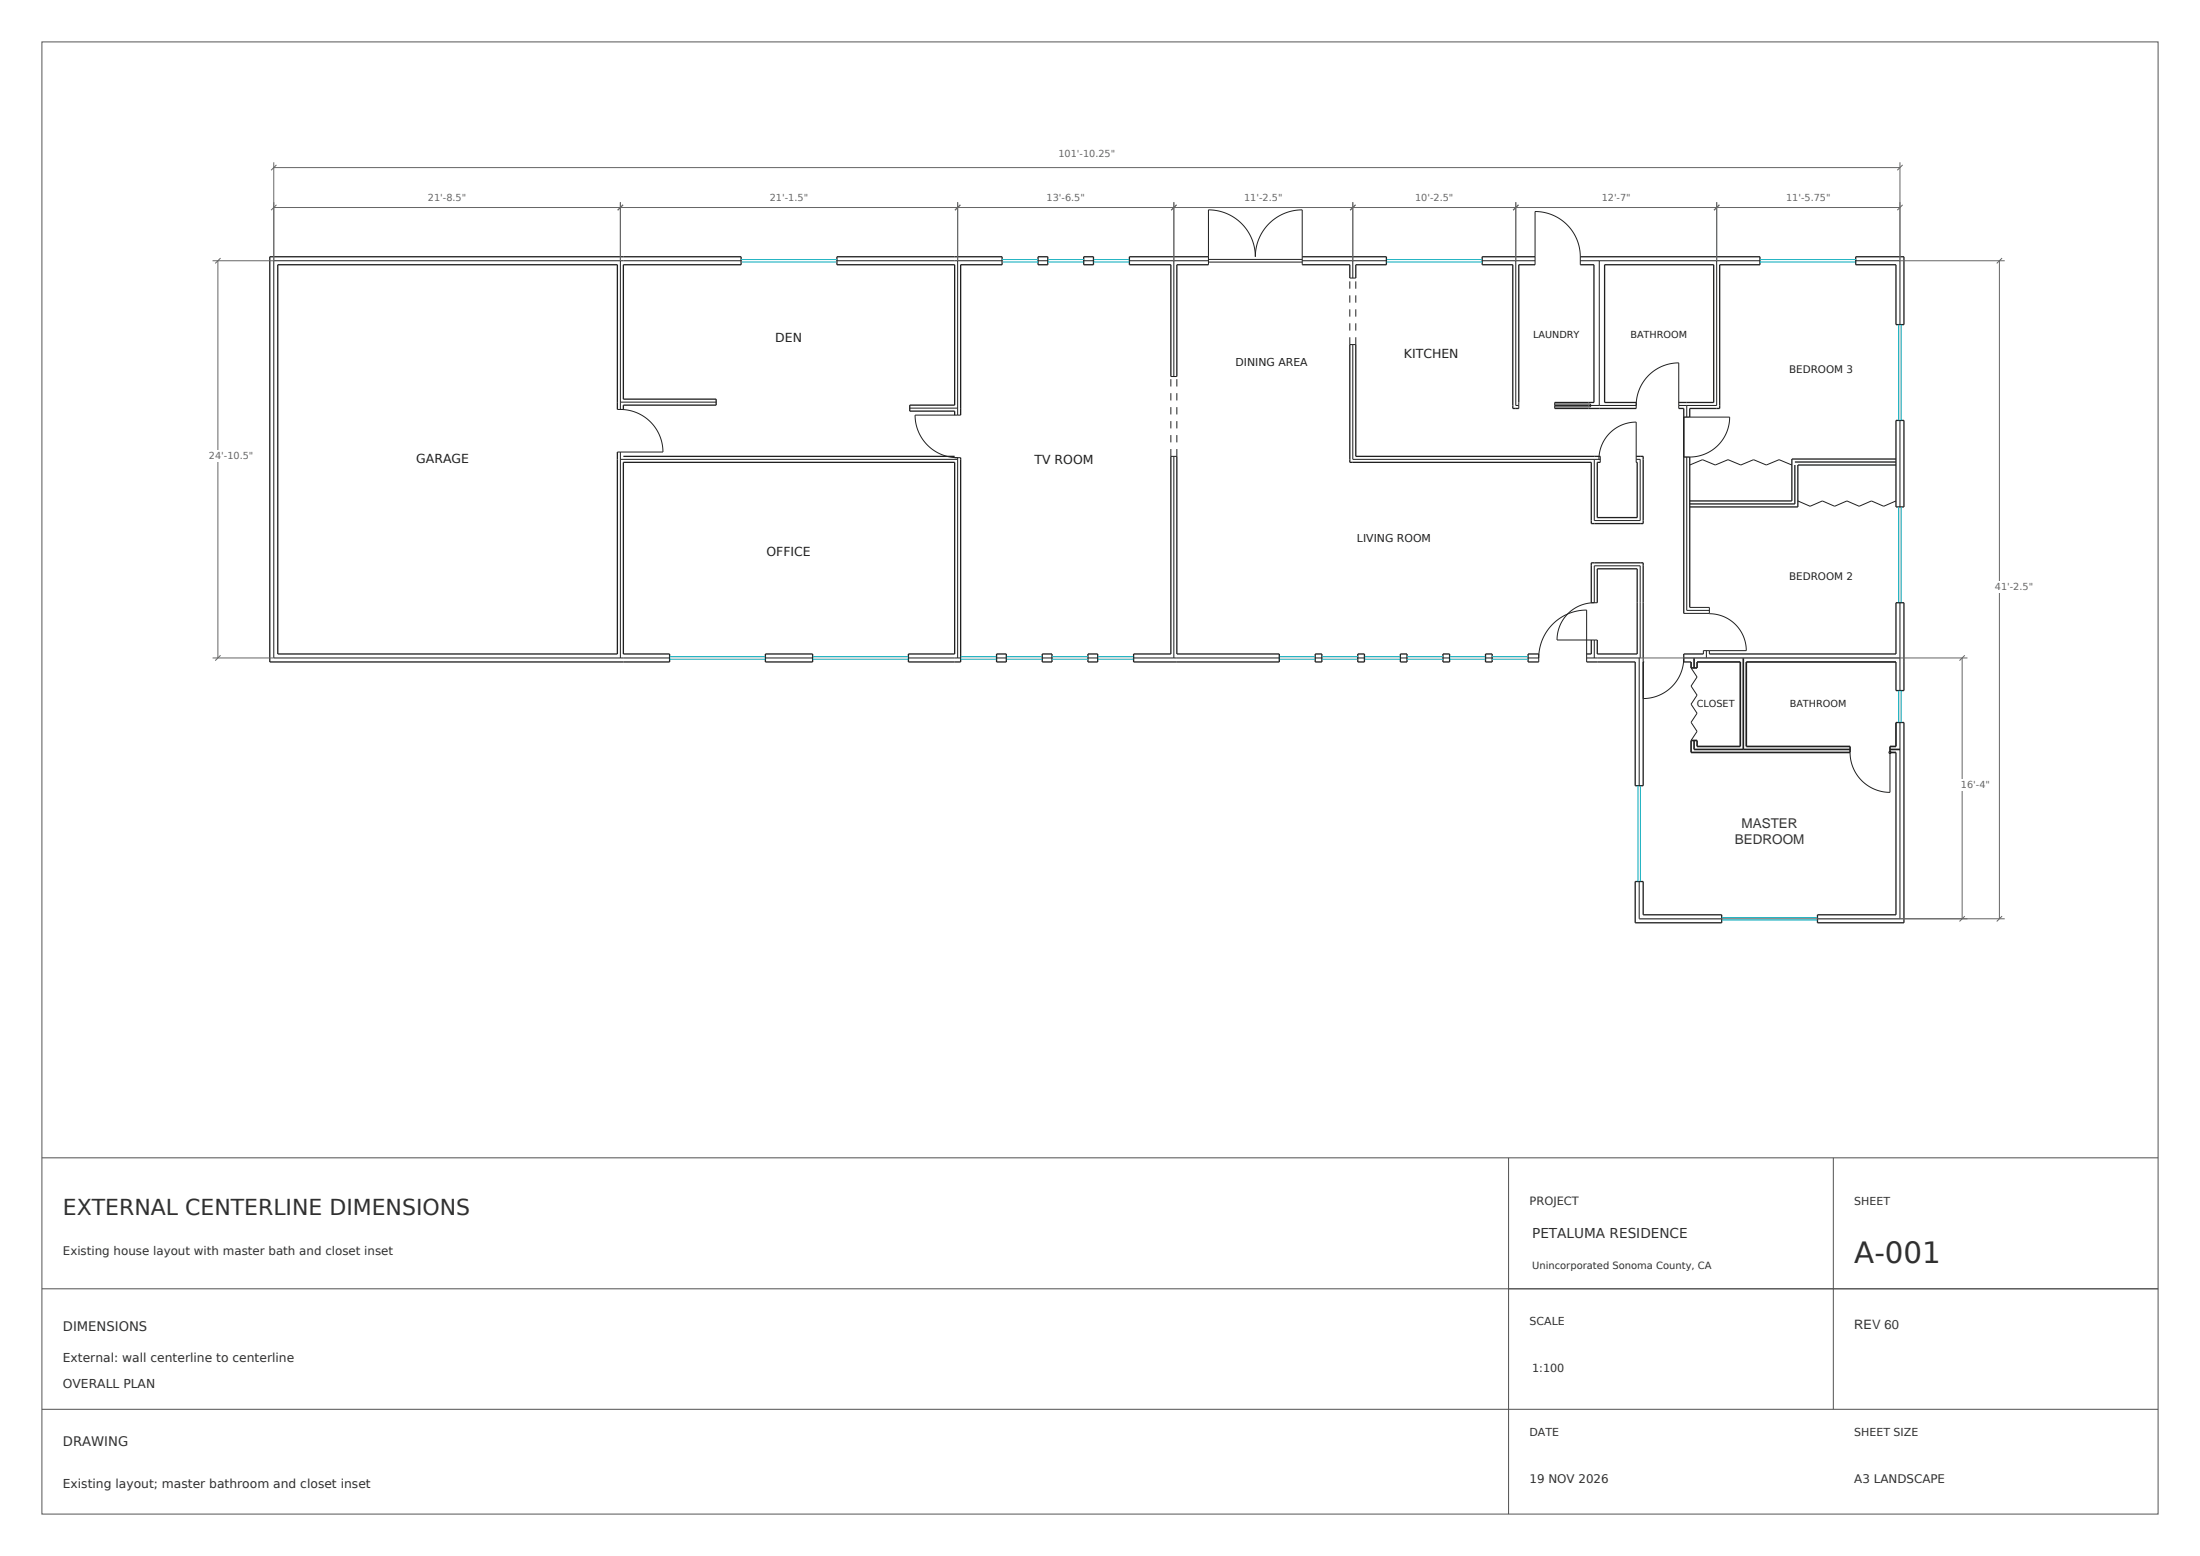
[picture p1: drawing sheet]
<svg xmlns="http://www.w3.org/2000/svg" width="420mm" height="297mm" viewBox="0 0 420 297" stroke-linecap="round" stroke-linejoin="round" font-family="sans-serif">
<g fill="none" stroke="#202020" stroke-width=".25">
<path d="M198.2 49h1.8v1.5h-1.8zM206.9 49h1.9v1.5h-1.9zM230.7 49h-15.1v1.5h7.9v21.4M230.7 50.5h-6v21.4M248.6 50.5h9.1v2.6M248.6 49h16.1v1.5h-5.9v2.6M293.1 50.5h-3.2v26.3M293.1 49h-10.1v1.5h5.8v27.5h1.1M301.7 50.5h2.6v26.3h-7.5M301.7 49h34.3v1.5h-7.7v27.5h-5.7v1.6h-1.2M354.3 49h9.2v13h-1.5v-11.5h-7.7zM117.9 78.2v-27.7h-64.9v74.3h64.9v-38.5"/>
<path d="M119 78.2v-.9h17.7v-1.1h-17.7v-25.7h22.5v-1.5h-90v77.4h76.3v-1.6h-8.8v-36.5h63.3v36.5h-8.9v1.6h10v-39M182.3 79.2v-.7h-8.6v-1.2h8.6v-26.8h-22.5v-1.5h31.5v1.5h-7.9v28.7M257.7 65.8v22.5h46.1v11.6h9.9v-12.8h-1.3M258.8 65.8v21.3h46.7M296.8 78h15.6M312.4 76.8h-6.1v-26.3h20.9v26.3h-6.7M320.5 78h.9v39.1M119 87.1h63.3M223.5 87.1v37.7h-7.1v1.6h27.8v-1.6h-19.5v-37.7M305.5 88.3h-.6v10.5h7.7v-10.5h-.2M321.4 87.2h1.2v28.7M342.7 88.8v7.4h-20.1"/>
<path d="M342.7 88.2h19.3M362 80.2h1.5v16.6h-1.5zM362 88.8h-18.8v8h-20.6M362 87.6h-19.9v8h-19.5M303.8 115v-7.6h9.9v18.2M304.9 115v-6.4h7.7v16.2h-7.7v-2.6M146.1 124.8h9v1.6h-9zM190.3 124.8h1.8v1.6h-1.8zM199 124.8h1.8v1.6h-1.8zM207.7 124.8h1.9v1.6h-1.9zM251.1 124.8h1.3v1.6h-1.3zM259.2 124.8h1.3v1.6h-1.3z"/>
<path d="M267.3 124.8h1.3v1.6h-1.3zM275.5 124.8h1.2v1.6h-1.2zM283.6 124.8h1.3v1.6h-1.3zM293.8 124.8h-2.1v1.6h2.1M302.9 126.4h9.3v23.6h1.5v-23.6M303.8 122.2v2.6h-.9M313.7 126.4h.1M325.2 124.8h-3.8v1.6h1.4M326.3 124.8h35.7v-9.8h1.5v16.8h-1.5v-5.4M362 137.9h1.5v38.2h-16.5v-1.5h15v-31M312.2 168.3h1.5v6.3h15v1.5h-16.5z"/>
</g>
<g fill="none" stroke="#202020" stroke-width=".19">
<path d="M118.4 49.8v28.4M141.5 49.8h-89.2v75.8h75.5M159.8 49.8h31.5M182.8 49.8v29.4M198.2 49.8h1.8M206.9 49.8h1.9M215.6 49.8h15.1M224.1 49.8v22.1M230.7 50.5v-10.4a9 9 0 0 1 9 8.9 9 9 0 0 1 8.9-8.9v10.4M230.7 49.5h17.9M230.7 50h17.9M248.6 49.8h16.1"/>
<path d="M257.7 53.1h1.1M257.7 53.7v1.4M257.7 56.4v1.4M257.7 59v1.4M258.3 49.8v3.3M258.8 53.7v1.4M258.8 56.4v1.4M258.8 59v1.4M283 49.8h10.1M289.4 49.8v27.6h.5M293.1 50.5v-10.1a8.6 8.6 0 0 1 8.6 8.6v1.5M301.7 49.8h34.3"/>
<path d="M305.3 49.8v27.6M327.7 49.8v27.6h-7.2M354.3 49.8h8.4v12.2M117.9 78.2h1.1M118.4 76.8h18.3M118.4 78.2a8.1 8.1 0 0 1 8.2 8.1h-8.7M173.7 77.9h9.1M183.4 79.2h-8.7a8.1 8.1 0 0 0 8.1 8.2v38.2M223.5 71.9h1.2M223.5 72.4v1.4M223.5 75v1.4M223.5 77.7v1.4"/>
<path d="M224.7 72.4v1.4M224.7 75v1.4M224.7 77.7v1.4M257.7 64.4v1.4h1.1v-1.4M257.7 61.7v1.4M258.3 65.8v21.9h47.2M258.8 61.7v1.4M289.9 76.8v1.2M296.8 77.4h15.6a8.1 8.1 0 0 1 8.1-8.1v8.7M296.8 76.8v1.2M296.8 77.1h6.9v.6h-6.9M312.4 76.8v1.2"/>
<path d="M322 77.4v2.2M322.6 79.6h7.6a7.6 7.6 0 0 1-7.6 7.6M118.4 86.3v39.3M118.4 87.7h64.4M182.3 87.4h1.1M223.5 85.7v1.4h1.2v-1.4M223.5 80.4v1.4M223.5 83v1.4M224.1 87.1v38.5M224.7 80.4v1.4M224.7 83v1.4M304.4 87.7v11.7h8.7v-11.7h-.7"/>
<path d="M305.3 87.7a7.1 7.1 0 0 1 7.1-7.1v7.7M305.5 87.1v1.2M322 87.2v29.3h4.3M322.6 88.8l2.4-1.1 2.5 1.1 2.4-1.1 2.4 1.1 2.5-1.1 2.4 1.1 2.4-1.1 2.5 1.1M343.2 95.6l2.4 1 2.3-1 2.3 1 2.4-1 2.3 1 2.4-1 2.3 1 2.4-1M362.7 80.2v16.6M303.8 115h1.1M322.6 115.9h3.7v1.2h-4.9M326.3 117.1a7 7 0 0 1 7.1 7.1h-8.2v.6M362.7 115v16.8M146.1 125.6h9M173.4 125.6h10"/>
<path d="M190.3 125.6h1.8M199 125.6h1.8M207.7 125.6h1.9M216.4 125.6h27.8M251.1 125.6h1.3M259.2 125.6h1.3M267.3 125.6h1.3M275.5 125.6h1.2M283.6 125.6h1.3M291.7 125.6h2.1a9.1 9.1 0 0 1 9.1-9.2v10M293.8 124.8v1.6M304.4 122.2v3.4"/>
<path d="M304.9 122.2h-7.6a7.1 7.1 0 0 1 7.1-7.2v-7h8.7v17.6h-10.2M312.9 125.6v24.4M313.7 125.6v7.7a7.7 7.7 0 0 0 7.7-7.7h41.3M322.8 127.5l1.2 1.7-1.2 1.8 1.2 1.7-1.2 1.7 1.2 1.7-1.2 1.8 1.2 1.7-1.2 1.7M325.8 124.2v1.4M326.3 124.2v.6M362.7 137.9v37.5h-15.7M353.2 143.6a7.6 7.6 0 0 0 7.6 7.6v-7.6M312.9 168.3v7.1h15.8"/>
<circle cx="360.8" cy="143.6" r=".2"/>
</g>
<g fill="none" stroke="#00a9ba" stroke-width=".19">
<path d="M141.5 49.5h18.3M141.5 50h18.3M191.3 49.5h6.9M191.3 50h6.9M200 49.5h6.9M200 50h6.9M208.8 49.5h6.8M208.8 50h6.8M264.7 49.5h18.3M264.7 50h18.3M336 49.5h18.3M336 50h18.3"/>
<path d="M362.5 62v18.2M363 62v18.2M362.5 96.8v18.2M363 96.8v18.2M127.8 125.8h18.3M127.8 125.4h18.3M155.1 125.8h18.3M155.1 125.4h18.3M183.4 125.8h6.9M183.4 125.4h6.9M192.1 125.8h6.9M192.1 125.4h6.9"/>
<path d="M200.8 125.8h6.9M200.8 125.4h6.9M209.6 125.8h6.8M209.6 125.4h6.8M244.2 125.8h6.9M244.2 125.4h6.9M252.4 125.8h6.8M252.4 125.4h6.8M260.5 125.8h6.8M260.5 125.4h6.8M268.6 125.8h6.9M268.6 125.4h6.9"/>
<path d="M276.7 125.8h6.9M276.7 125.4h6.9M284.9 125.8h6.8M284.9 125.4h6.8M362.5 131.8v6.1M363 131.8v6.1M312.7 150v18.3M313.2 150v18.3M328.7 175.6h18.3M328.7 175.1h18.3"/>
</g>
<path d="M322.8 126.4v1.1h1.2v-1.1h8.2v16.1h-8.2v-1.2h-1.2v2.3h30.4v-1.1h-19.8v-16.1h28.6M323.4 125.6v1.9M332.8 125.6v17.5M362 137.9v4.6h-1.2v1.1h1.2M323.4 141.3v1.8h29.8M360.8 143.1h1.9" fill="none" stroke="#202020" stroke-width=".32"/>
<path d="M52.3 38.6v11.2M52.3 39.6h66.1M52.8 39.1l-1 1M118.4 38.6v11.2M118.9 39.1l-1 1" fill="none" stroke="#666" stroke-width=".19"/>
<path d="M80.7 36.6h9.3v2.1h-9.3z" fill-rule="evenodd" fill="#fff"/>
<path d="M118.4 38.6v11.2M118.4 39.6h64.4M118.9 39.1l-1 1M182.8 38.6v11.2M183.3 39.1l-1 1" fill="none" stroke="#666" stroke-width=".19"/>
<path d="M146 36.6h9.3v2.1h-9.3z" fill-rule="evenodd" fill="#fff"/>
<path d="M182.8 38.6v11.2M182.8 39.6h41.3M183.3 39.1l-1 1M224.1 38.6v11.2M224.6 39.1l-1 1" fill="none" stroke="#666" stroke-width=".19"/>
<path d="M198.8 36.6h9.3v2.1h-9.3z" fill-rule="evenodd" fill="#fff"/>
<path d="M224.1 38.6v11.2M224.1 39.6h34.2M224.6 39.1l-1 1M258.3 38.6v11.2M258.8 39.1l-1 1" fill="none" stroke="#666" stroke-width=".19"/>
<path d="M236.5 36.6h9.3v2.1h-9.3z" fill-rule="evenodd" fill="#fff"/>
<path d="M258.3 38.6v11.2M258.3 39.6h31.1M258.8 39.1l-1 1M289.4 38.6v11.2M289.9 39.1l-1 1" fill="none" stroke="#666" stroke-width=".19"/>
<path d="M269.2 36.6h9.3v2.1h-9.3z" fill-rule="evenodd" fill="#fff"/>
<path d="M289.4 38.6v11.2M289.4 39.6h38.3M289.9 39.1l-1 1M327.7 38.6v11.2M328.2 39.1l-1 1" fill="none" stroke="#666" stroke-width=".19"/>
<path d="M304.8 36.6h7.5v2.1h-7.5z" fill-rule="evenodd" fill="#fff"/>
<path d="M327.7 38.6v11.2M327.7 39.6h35M328.2 39.1l-1 1M362.7 38.6v11.2M363.2 39.1l-1 1" fill="none" stroke="#666" stroke-width=".19"/>
<path d="M340 36.6h10.5v2.1h-10.5z" fill-rule="evenodd" fill="#fff"/>
<path d="M52.3 31v18.8M52.3 32h310.4M52.8 31.5l-1 1M362.7 31v18.8M363.2 31.5l-1 1" fill="none" stroke="#666" stroke-width=".19"/>
<path d="M201.1 28.2h12.8v2.2h-12.8z" fill-rule="evenodd" fill="#fff"/>
<path d="M40.6 49.8h11.7M41.6 49.8v75.8M42.1 49.3l-1 1M40.6 125.6h11.7M42.1 125.1l-1 1" fill="none" stroke="#666" stroke-width=".19"/>
<path d="M38.9 86h10.5v2.1h-10.5z" fill-rule="evenodd" fill="#fff"/>
<path d="M312.9 125.6h62.7M374.6 125.6v49.8M375.1 125.1l-1 1M312.9 175.4h62.7M375.1 174.9l-1 1" fill="none" stroke="#666" stroke-width=".19"/>
<path d="M373.4 148.8h7.5v2.1h-7.5z" fill-rule="evenodd" fill="#fff"/>
<path d="M362.7 49.8h20M381.7 49.8v125.6M382.2 49.3l-1 1M362.7 175.4h20M382.2 174.9l-1 1" fill="none" stroke="#666" stroke-width=".19"/>
<path d="M379.8 110.9h9.4v2.1h-9.4z" fill-rule="evenodd" fill="#fff"/>
<path d="M8 8h404v281h-404z" fill="none" stroke="#555" stroke-width=".19"/>
<path d="M8 221h404M288 221v68M350 221v48M8 246h404M8 269h404" fill="none" stroke="#515151" stroke-width=".19"/>
<g fill="#fff" stroke="#fff" stroke-width=".35">
<path d="M327.5 157.4h20.6v2.6h-20.6z"/>
<path d="M354 251.1h9.1v2.5h-9.1z"/>
<path d="M354 250.6h8.5v3.4h-8.5z"/>
</g>
<text font-size="5.6" fill="#303030" x="354" y="241">A-001</text>
<text font-size="4.2" fill="#303030" x="12" y="232">EXTERNAL CENTERLINE DIMENSIONS</text>
<g font-size="2.6" fill="#333">
<text x="331.2" y="161">BEDROOM</text>
<text x="332.5" y="158.1">MASTER</text>
</g>
<text font-size="2.6" fill="#303030" x="292.5" y="236.3">PETALUMA RESIDENCE</text>
<g font-size="2.5" fill="#303030">
<text x="12" y="254">DIMENSIONS</text>
<text x="12" y="276">DRAWING</text>
</g>
<text font-size="2.5" fill="#333" x="354" y="253.6">REV 60</text>
<g font-size="2.4" fill="#202020">
<text x="148" y="65.3">DEN</text>
<text x="268" y="68.3">KITCHEN</text>
<text x="79.5" y="88.4">GARAGE</text>
<text x="197.5" y="88.6">TV ROOM</text>
<text x="146.3" y="106.2">OFFICE</text>
</g>
<g font-size="2.4" fill="#303030">
<text x="12" y="260">External: wall centerline to centerline</text>
<text x="12" y="265">OVERALL PLAN</text>
<text x="12" y="284">Existing layout; master bathroom and closet inset</text>
</g>
<g font-size="2.3" fill="#303030">
<text x="12" y="239.5">Existing house layout with master bath and closet inset</text>
<text x="292" y="283">19 NOV 2026</text>
<text x="354" y="283">A3 LANDSCAPE</text>
</g>
<text font-size="2.2" fill="#303030" x="292" y="230">PROJECT</text>
<g font-size="2.1" fill="#202020">
<text x="235.9" y="69.8">DINING AREA</text>
<text x="259.1" y="103.4">LIVING ROOM</text>
</g>
<g font-size="2.1" fill="#303030">
<text x="354" y="230">SHEET</text>
<text x="292" y="253">SCALE</text>
<text x="292.5" y="261.9">1:100</text>
<text x="292" y="274">DATE</text>
<text x="354" y="274">SHEET SIZE</text>
</g>
<g font-size="2" fill="#202020">
<text x="341.6" y="71.1">BEDROOM 3</text>
<text x="341.6" y="110.7">BEDROOM 2</text>
</g>
<g font-size="1.9" fill="#666">
<text x="202.1" y="29.9">101'-10.25&quot;</text>
<text x="81.7" y="38.3">21'-8.5&quot;</text>
<text x="147" y="38.3">21'-1.5&quot;</text>
<text x="199.8" y="38.3">13'-6.5&quot;</text>
<text x="237.5" y="38.3">11'-2.5&quot;</text>
<text x="270.2" y="38.3">10'-2.5&quot;</text>
<text x="305.8" y="38.3">12'-7&quot;</text>
<text x="341" y="38.3">11'-5.75&quot;</text>
<text x="39.9" y="87.7">24'-10.5&quot;</text>
<text x="380.8" y="112.6">41'-2.5&quot;</text>
<text x="374.4" y="150.5">16'-4&quot;</text>
</g>
<g font-size="1.9" fill="#202020">
<text x="292.7" y="64.5">LAUNDRY</text>
<text x="311.3" y="64.5">BATHROOM</text>
<text x="323.9" y="135">CLOSET</text>
<text x="341.7" y="135">BATHROOM</text>
</g>
<text font-size="1.9" fill="#303030" x="292.5" y="242.3">Unincorporated Sonoma County, CA</text>
</svg>
